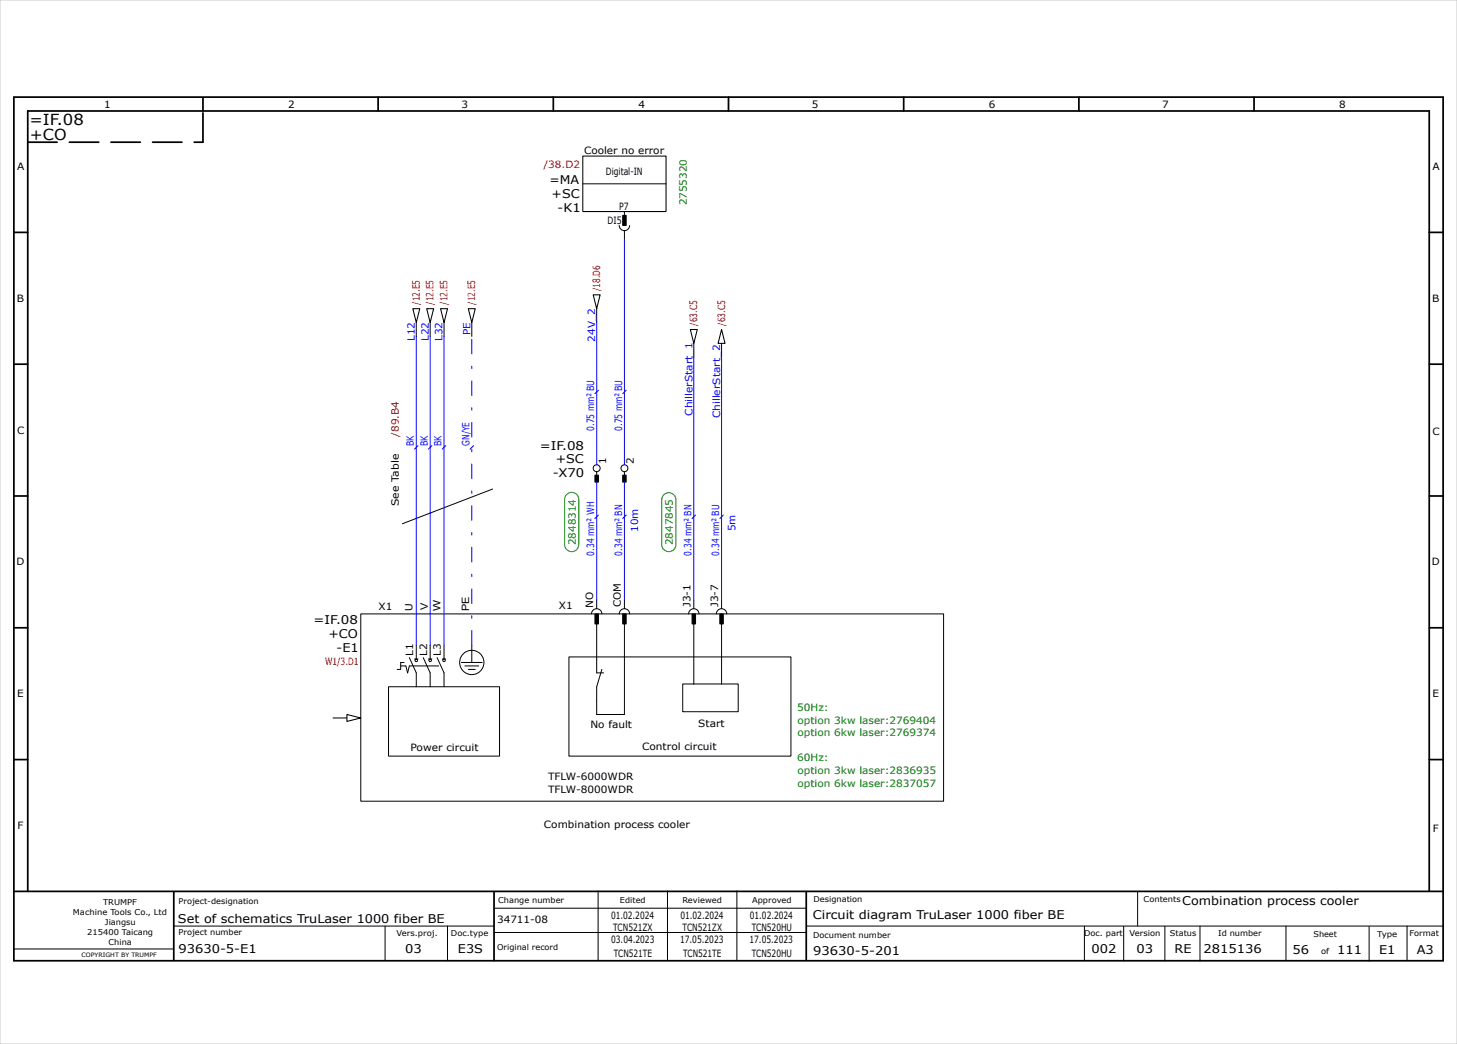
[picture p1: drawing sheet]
<svg xmlns="http://www.w3.org/2000/svg" width="420mm" height="301mm" viewBox="0 0 420 301" stroke-linecap="round" stroke-linejoin="round" font-family="sans-serif">
<g fill="none" stroke="#000" stroke-width=".5">
<path d="M4 28h412v249h-412zM58.5 28.2v3.8M109 28v4M159.5 28v4M210 28v4M260.5 28v4M311 28v4M361.5 28v4M4 67h4M412 67h4M4 105h4M412 105h4"/>
<path d="M4 143h4M412 143h4M4 181h4M412 181h4M4 219h4M412 219h4M4 257h412M8 257v-225h404v225M50.1 257.1v19.8M142.4 257.2v19.8M232.4 257.1v19.7"/>
</g>
<g fill="none" stroke="#000" stroke-width=".29">
<path d="M168 53h24M178.5 65a1.5 1.5 0 0 0 1.5 1.5 1.5 1.5 0 0 0 1.5-1.5M180 61v1M180 66.5v2.5M120 93v4M124 93v4M128 93v4M136 93v4M172 89v4M200 99v4M208 99v4M172 136v2"/>
<path d="M180 136v2M142 141l-26 10M104 177h168v54h-168zM170.5 177a1.5 1.5 0 0 1 1.5-1.5 1.5 1.5 0 0 1 1.5 1.5M172 173v2.5M172 179v15h2M178.5 177a1.5 1.5 0 0 1 1.5-1.5 1.5 1.5 0 0 1 1.5 1.5M180 179v27h-8v-8l1.5-5M180 173v2.5M198.5 177a1.5 1.5 0 0 1 1.5-1.5 1.5 1.5 0 0 1 1.5 1.5M200 173v2.5M200 179v18.3"/>
<path d="M206.5 177a1.5 1.5 0 0 1 1.5-1.5 1.5 1.5 0 0 1 1.5 1.5M208 173v2.5M208 179v18.3M112 198h32v20h-32zM115.5 192h1.5l.5 2 .5-2M116.5 191h-1v2h-1M118 189.6l2 4.4v4M119.5 190h1M120 186v4M122 189.6l2 4.4v4M123.5 190h1M124 186v4"/>
<path d="M126 189.6l2 4.4v4M127.5 190h1M128 186v4M133 191h6M134 192h4M135 193h2M136 186v5M164 189.4h64v28.6h-64zM196.8 197.2h16v8h-16zM96 207h4M172.4 256.9v20M192.4 256.9v20"/>
<path d="M212.4 256.9v20M327.9 256.9v10M4.1 273.6h45.7M50.1 267h92.2M111 267v10M129 267v10M142.4 261.9h90M142.4 268.9h90M232.5 267h183.5M312.6 267v10M323.9 267.1v10M335.8 267.1v10"/>
<path d="M345.9 267v10.1M370.7 267v9.8M394.7 267.1v10M405.6 267v10"/>
<circle cx="172" cy="135" r="1"/>
<circle cx="180" cy="135" r="1"/>
<circle cx="120" cy="190.4" r=".36"/>
<circle cx="124" cy="190.4" r=".36"/>
<circle cx="128" cy="190.4" r=".36"/>
<circle cx="136" cy="191" r="3.5"/>
</g>
<path d="M8 41h50.5M58.5 41v-8.8" fill="none" stroke="#000" stroke-width=".5" stroke-dasharray="8.5 3.5"/>
<path d="M0 0h420v301h-420z" fill="none" stroke="#c9c9c9" stroke-width=".29"/>
<path d="M118 192h9" fill="none" stroke="#000" stroke-width=".29" stroke-dasharray="8.5 3.5"/>
<path d="M180 69v65M120 97v89M124 97v89M128 97v89M172 93v41M200 103v70M208 103v70M172 139v34M180 139v34" fill="none" stroke="#00f" stroke-width=".29"/>
<path d="M136 186v-89" fill="none" stroke="#00f" stroke-width=".29" stroke-dasharray="4.2 3.5 .7 3.5"/>
<g fill="#000" stroke="#000" stroke-width=".29">
<path d="M179.5 62.1h1v2.9h-1z" fill-rule="evenodd"/>
<path d="M171.5 137h1v2h-1z" fill-rule="evenodd"/>
<path d="M179.5 137h1v2h-1z" fill-rule="evenodd"/>
<path d="M171.5 177h1v2.9h-1z" fill-rule="evenodd"/>
<path d="M179.5 177h1v2.9h-1z" fill-rule="evenodd"/>
<path d="M199.5 177h1v2.9h-1z" fill-rule="evenodd"/>
<path d="M207.5 177h1v2.9h-1z" fill-rule="evenodd"/>
</g>
<path d="M168 45h24v16h-24zM119 89h2l-1 4zM123 89h2l-1 4zM127 89h2l-1 4zM135 89h2l-1 4zM171 85h2l-1 4zM199 95h2l-1 4zM208 95l1 4h-2zM100 206l4 1-4 1z" fill="none" stroke="#000" stroke-width=".3"/>
<g fill="#fff" stroke="#008000" stroke-width=".29">
<path d="M163.4 142.6a2.05 2.05 0 0 1 2.2-.5 2.05 2.05 0 0 1 1.3 1.9v13a2.05 2.05 0 0 1-2.1 2 2.05 2.05 0 0 1-2-2v-13z" fill-rule="evenodd"/>
<path d="M191.4 142.7a2.05 2.05 0 0 1 2.2-.5 2.05 2.05 0 0 1 1.3 1.9v12.9a2.05 2.05 0 0 1-2.1 2 2.05 2.05 0 0 1-2-2v-12.9z" fill-rule="evenodd"/>
</g>
<path d="M172.5 112.5l-1 1M180.5 112.5l-1 1M120.5 128.5l-1 1M124.5 128.5l-1 1M128.5 128.5l-1 1M136.5 128.5l-1 1M172.5 148.5l-1 1M180.5 148.5l-1 1M200.5 148.5l-1 1M208.5 148.5l-1 1" fill="none" stroke="#00f" stroke-width=".3"/>
<g font-size="4.4">
<text x="8.5" y="36">=IF.08</text>
<text x="8.6" y="40.5">+CO</text>
</g>
<g font-size="3.5">
<text x="158.4" y="53">=MA</text>
<text x="159" y="57">+SC</text>
<text x="160.7" y="61">-K1</text>
<text x="155.6" y="129.6">=IF.08</text>
<text x="159.4" y="137.6">-X70</text>
<text x="160.2" y="133.6">+SC</text>
<text x="90.4" y="180">=IF.08</text>
<text x="94.7" y="184">+CO</text>
<text x="97" y="188">-E1</text>
<text x="340.8" y="261">Combination process cooler</text>
<text x="51.3" y="266">Set of schematics TruLaser 1000 fiber BE</text>
<text x="234.3" y="265">Circuit diagram TruLaser 1000 fiber BE</text>
<text x="51.5" y="274.7">93630-5-E1</text>
<text x="116.8" y="274.9">03</text>
<text x="132" y="274.9">E3S</text>
<text x="234.4" y="275.3">93630-5-201</text>
<text x="314.6" y="274.8">002</text>
<text x="327.6" y="274.9">03</text>
<text x="338.6" y="274.8">RE</text>
<text x="346.9" y="274.7">2815136</text>
<text x="372.6" y="275">56</text>
<text x="385.4" y="275">111</text>
<text x="397.6" y="275">E1</text>
<text x="408.4" y="275">A3</text>
</g>
<g font-size="2.9">
<text x="30" y="31">1</text>
<text x="83" y="31">2</text>
<text x="133.1" y="31">3</text>
<text x="184.1" y="31">4</text>
<text x="234.1" y="31">5</text>
<text x="285" y="31">6</text>
<text x="335" y="31">7</text>
<text x="386" y="31">8</text>
<text x="168.4" y="44.5">Cooler no error</text>
<text x="5" y="49">A</text>
<text x="174.6" y="50.5">Digital-IN</text>
<text x="413" y="49">A</text>
<text x="175.1" y="64.5">DI5</text>
<text x="178.5" y="60.5">P7</text>
<text x="4.8" y="87">B</text>
<text x="412.8" y="87">B</text>
<text x="5" y="125">C</text>
<text x="413" y="125.5">C</text>
<text x="174.7" y="133.9" transform="rotate(-90 174.7 133.9)">1</text>
<text x="182.7" y="133.7" transform="rotate(-90 182.7 133.7)">2</text>
<text x="115" y="145.9" transform="rotate(-90 115 145.9)">See Table</text>
<text x="4.8" y="163">D</text>
<text x="412.7" y="163">D</text>
<text x="109.1" y="176">X1</text>
<text x="118.9" y="176.3" transform="rotate(-90 118.9 176.3)">U</text>
<text x="123.3" y="175.9" transform="rotate(-90 123.3 175.9)">V</text>
<text x="127" y="176.1" transform="rotate(-90 127 176.1)">W</text>
<text x="135.2" y="176.3" transform="rotate(-90 135.2 176.3)">PE</text>
<text x="161.1" y="175.5">X1</text>
<text x="171" y="175.2" transform="rotate(-90 171 175.2)">NO</text>
<text x="179" y="175.1" transform="rotate(-90 179 175.1)">COM</text>
<text x="199" y="175" transform="rotate(-90 199 175)">J3-1</text>
<text x="207" y="175" transform="rotate(-90 207 175)">J3-7</text>
<text x="119.1" y="189" transform="rotate(-90 119.1 189)">L1</text>
<text x="123.1" y="189" transform="rotate(-90 123.1 189)">L2</text>
<text x="127.1" y="189" transform="rotate(-90 127.1 189)">L3</text>
<text x="5" y="201">E</text>
<text x="413" y="201">E</text>
<text x="170.2" y="209.9">No fault</text>
<text x="201.3" y="209.6">Start</text>
<text x="118.3" y="216.5">Power circuit</text>
<text x="185.1" y="216.1">Control circuit</text>
<text x="158" y="225">TFLW-6000WDR</text>
<text x="158" y="228.6">TFLW-8000WDR</text>
<text x="5.1" y="239">F</text>
<text x="156.8" y="238.6">Combination process cooler</text>
<text x="413" y="240">F</text>
<text x="143.3" y="266">34711-08</text>
<text x="176.1" y="264.9">01.02.2024</text>
<text x="176.8" y="268.4">TCN521ZX</text>
<text x="196.1" y="264.9">01.02.2024</text>
<text x="196.8" y="268.4">TCN521ZX</text>
<text x="216.1" y="264.9">01.02.2024</text>
<text x="216.7" y="268.4">TCN520HU</text>
<text x="176.2" y="271.9">03.04.2023</text>
<text x="176.9" y="275.9">TCN521TE</text>
<text x="196" y="271.9">17.05.2023</text>
<text x="196.9" y="275.9">TCN521TE</text>
<text x="216" y="271.9">17.05.2023</text>
<text x="216.7" y="275.9">TCN520HU</text>
</g>
<g font-size="2.9" fill="#b60000">
<text x="156.7" y="48.5">/38.D2</text>
<text x="173" y="83.9" transform="rotate(-90 173 83.9)">/18.D6</text>
<text x="121" y="87.9" transform="rotate(-90 121 87.9)">/12.E5</text>
<text x="125" y="87.9" transform="rotate(-90 125 87.9)">/12.E5</text>
<text x="129" y="87.9" transform="rotate(-90 129 87.9)">/12.E5</text>
<text x="137" y="87.9" transform="rotate(-90 137 87.9)">/12.E5</text>
<text x="201" y="93.9" transform="rotate(-90 201 93.9)">/63.C5</text>
<text x="209" y="93.9" transform="rotate(-90 209 93.9)">/63.C5</text>
<text x="115" y="125.9" transform="rotate(-90 115 125.9)">/89.B4</text>
<text x="93.7" y="191.7">W1/3.D1</text>
</g>
<g font-size="2.9" fill="#008000">
<text x="198" y="59.2" transform="rotate(-90 198 59.2)">2755320</text>
<text x="166" y="157.2" transform="rotate(-90 166 157.2)">2848314</text>
<text x="194" y="157.2" transform="rotate(-90 194 157.2)">2847845</text>
<text x="229.8" y="205">50Hz:</text>
<text x="229.9" y="208.6">option 3kw laser:2769404</text>
<text x="229.9" y="212.3">option 6kw laser:2769374</text>
<text x="229.8" y="219.5">60Hz:</text>
<text x="229.9" y="223.1">option 3kw laser:2836935</text>
<text x="229.9" y="226.8">option 6kw laser:2837057</text>
</g>
<g font-size="2.9" fill="#00f">
<text x="119.6" y="98.3" transform="rotate(-90 119.6 98.3)">L12</text>
<text x="123.6" y="98.3" transform="rotate(-90 123.6 98.3)">L22</text>
<text x="127.6" y="98.3" transform="rotate(-90 127.6 98.3)">L32</text>
<text x="135.6" y="96.6" transform="rotate(-90 135.6 96.6)">PE</text>
<text x="171.6" y="98.5" transform="rotate(-90 171.6 98.5)">24V_2</text>
<text x="199.6" y="119.9" transform="rotate(-90 199.6 119.9)">ChillerStart_1</text>
<text x="171.3" y="124.2" transform="rotate(-90 171.3 124.2)">0.75 mm² BU</text>
<text x="179.3" y="124.2" transform="rotate(-90 179.3 124.2)">0.75 mm² BU</text>
<text x="207.6" y="120.6" transform="rotate(-90 207.6 120.6)">ChillerStart_2</text>
<text x="119.3" y="128.7" transform="rotate(-90 119.3 128.7)">BK</text>
<text x="123.3" y="128.7" transform="rotate(-90 123.3 128.7)">BK</text>
<text x="127.3" y="128.7" transform="rotate(-90 127.3 128.7)">BK</text>
<text x="135.3" y="128.5" transform="rotate(-90 135.3 128.5)">GN/YE</text>
<text x="184" y="153.4" transform="rotate(-90 184 153.4)">10m</text>
<text x="212" y="153.2" transform="rotate(-90 212 153.2)">5m</text>
<text x="171.3" y="160.2" transform="rotate(-90 171.3 160.2)">0.34 mm² WH</text>
<text x="179.3" y="160.2" transform="rotate(-90 179.3 160.2)">0.34 mm² BN</text>
<text x="199.3" y="160.2" transform="rotate(-90 199.3 160.2)">0.34 mm² BN</text>
<text x="207.3" y="160.2" transform="rotate(-90 207.3 160.2)">0.34 mm² BU</text>
</g>
<g font-size="2.3">
<text x="21" y="263.8">Machine Tools Co., Ltd</text>
<text x="29.7" y="260.8">TRUMPF</text>
<text x="51.5" y="260.7">Project-designation</text>
<text x="143.6" y="260.4">Change number</text>
<text x="178.7" y="260.4">Edited</text>
<text x="196.7" y="260.4">Reviewed</text>
<text x="216.8" y="260.4">Approved</text>
<text x="234.5" y="260.2">Designation</text>
<text x="329.7" y="260.1">Contents</text>
<text x="25.2" y="269.6">215400 Taicang</text>
<text x="30.3" y="266.7">Jiangsu</text>
<text x="51.5" y="269.7">Project number</text>
<text x="114.3" y="269.9">Vers.proj.</text>
<text x="130" y="269.9">Doc.type</text>
<text x="312.5" y="269.8">Doc. part</text>
<text x="325.6" y="269.9">Version</text>
<text x="337.3" y="269.8">Status</text>
<text x="351.2" y="269.8">Id number</text>
<text x="406.4" y="270">Format</text>
<text x="31.3" y="272.5">China</text>
<text x="143.3" y="273.9">Original record</text>
<text x="234.4" y="270.3">Document number</text>
<text x="378.6" y="270">Sheet</text>
<text x="380.8" y="275">of</text>
<text x="397" y="270">Type</text>
</g>
<text font-size="1.7" x="23.5" y="275.8">COPYRIGHT BY TRUMPF</text>
</svg>
